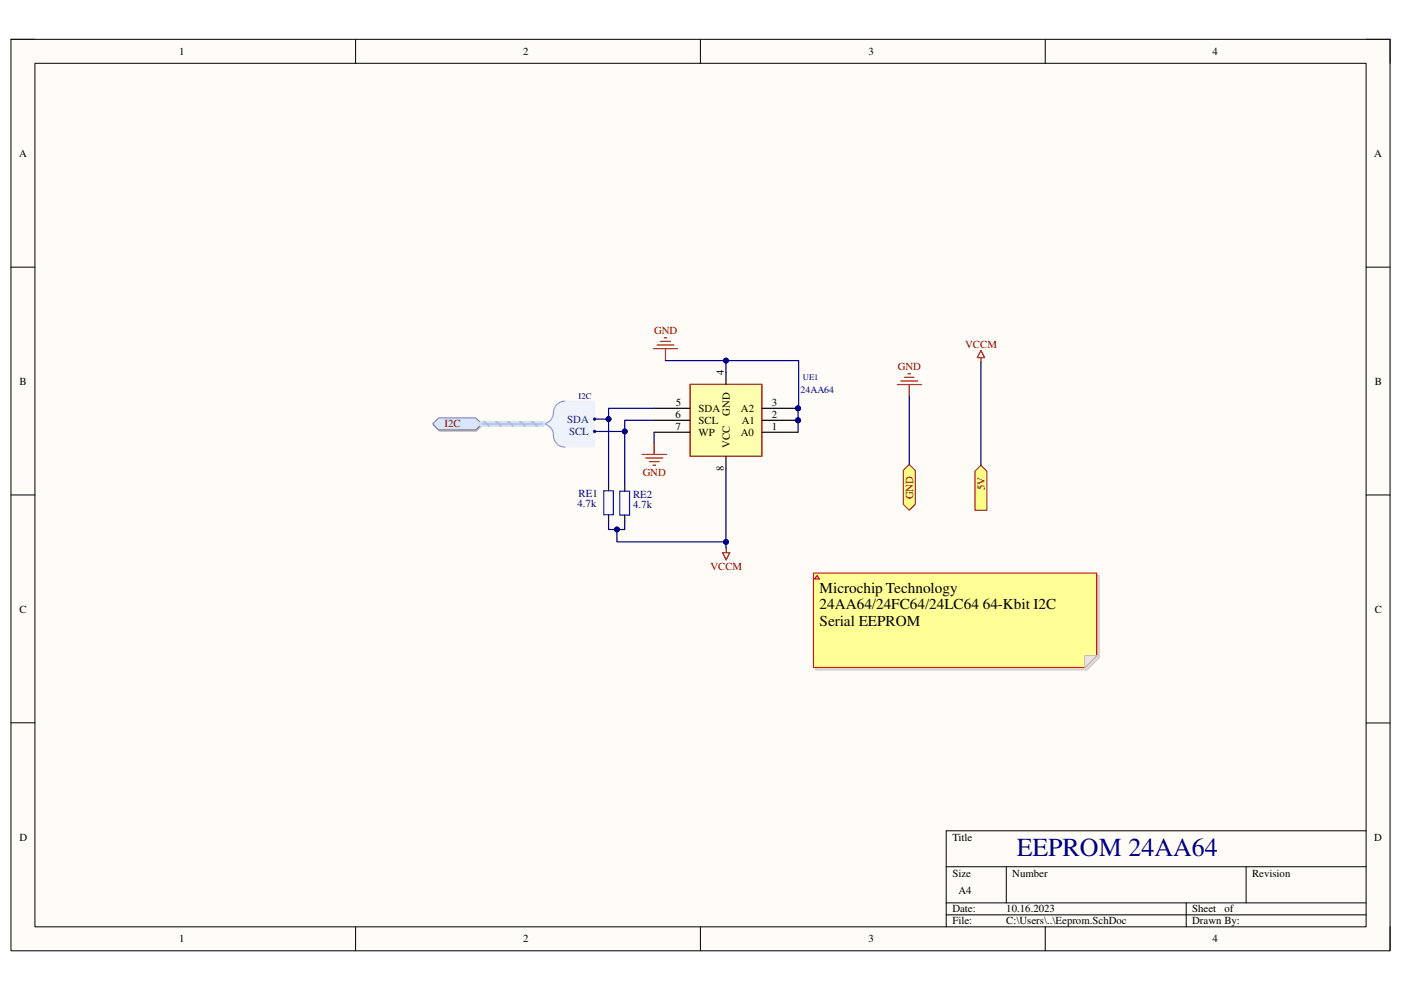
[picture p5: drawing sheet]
<svg xmlns="http://www.w3.org/2000/svg" width="297mm" height="210mm" viewBox="0 0 297 210" stroke-linecap="round" stroke-linejoin="round" font-family="sans-serif">
<path d="M2.3 8.3h292.4v193.3h-292.4z" fill-rule="evenodd" fill="#fffcf8"/>
<path d="M2.3 8.3h292.4v193.3h-292.4z" fill="none" stroke="#000" stroke-width=".21"/>
<path d="M7.4 13.4h282.2v183.1h-282.2z" fill-rule="evenodd" fill="#fffcf8"/>
<g fill="none" stroke="#000" stroke-width=".21">
<path d="M2.3 8.3h5.1M7.4 13.4h282.2v183.1h-282.2zM75.4 8.3v5.1M148.5 8.3v5.1M221.6 8.3v5.1M289.6 8.3h5.1v5.1M2.3 56.6h5.1M289.6 56.6h5.1M2.3 104.9h5.1M289.6 104.9h5.1M2.3 153.2h5.1M289.6 153.3h5.1"/>
<path d="M289.6 176.1h-89v20.4M75.4 196.5v5.1M148.5 196.5v5.1M200.6 183.8h89M200.6 191.4h89M200.6 194h89M213.4 183.8v7.6M221.6 196.5v5.1M251.5 191.4v5.1M264.2 183.8v7.6M294.7 196.5v5.1"/>
</g>
<path d="M191.5 99.7l1.3-1.2 1.3 1.2v7.2l-1.3 1.3-1.3-1.3z" fill-rule="evenodd" fill="#ffff80"/>
<path d="M191.5 99.7l1.3-1.2 1.3 1.2v7.2l-1.3 1.3-1.3-1.3z" fill="none" stroke="#800000" stroke-width=".21"/>
<path d="M192.5 79.2h.5M208 74.3l.7 1.5h-1.5zM208 75.8v1M190.2 81.5h5.2M191 80.8h3.6M191.8 80h2M192.8 81.5v2.6" fill="none" stroke="#800000" stroke-width=".25"/>
<path d="M206.7 99.9l1.3-1.3 1.3 1.3v8.3h-2.6z" fill-rule="evenodd" fill="#ffff80"/>
<path d="M206.7 99.9l1.3-1.3 1.3 1.3v8.3h-2.6z" fill="none" stroke="#800000" stroke-width=".21"/>
<path d="M138.6 73.9h5M139.3 73.2h3.6M140.1 72.4h2M140.8 71.6h.5M141.1 73.9v2.6M153.2 117.2h1.5l-.7 1.5zM154 116.2v1" fill="none" stroke="#800000" stroke-width=".25"/>
<path d="M117.6 86.3l1-1 1.2-.3h6.3v9.8h-6.3a2.54 2.54 0 0 1-2.5-3.1l-.5-1-1.2-.8 1.2-.8 .5-1z" fill-rule="evenodd" fill="#edf2fb"/>
<path d="M117.6 86.3l1-1 1.2-.3h6.3v9.8h-6.3a2.54 2.54 0 0 1-2.5-3.1l-.5-1-1.2-.8 1.2-.8 .5-1z" fill="none" stroke="#edf2fb" stroke-width=".21"/>
<path d="M119.8 85a2.61 2.61 0 0 0-2.5 3 2.39 2.39 0 0 1-2.3 1.9 2.37 2.37 0 0 1 2.3 2.5 2.44 2.44 0 0 0 2.5 2.4" fill="none" stroke="#8f9ec9" stroke-width=".25"/>
<circle cx="126.1" cy="88.9" r=".25" fill="#003a70"/>
<circle cx="126.1" cy="88.9" r=".25" fill="none" stroke="#003a70" stroke-width=".21"/>
<circle cx="126.1" cy="91.5" r=".25" fill="#003a70"/>
<circle cx="126.1" cy="91.5" r=".25" fill="none" stroke="#003a70" stroke-width=".21"/>
<path d="M91.9 90.1l1.2-1.2h7.9l1.3 1.2-1.3 1.3h-7.9z" fill-rule="evenodd" fill="#bac0ca"/>
<path d="M91.9 90.1l1.2-1.2h7.9l1.3 1.2-1.3 1.3h-7.9z" fill="none" stroke="#a6acb6" stroke-width=".21"/>
<path d="M91.7 89.9l1.3-1.3h7.9l1.2 1.3-1.2 1.2h-7.9z" fill-rule="evenodd" fill="#d5e4ff"/>
<path d="M91.7 89.9l1.3-1.3h7.9l1.2 1.3-1.2 1.2h-7.9z" fill="none" stroke="#70809b" stroke-width=".21"/>
<circle cx="169.2" cy="89.1" r=".5" fill="#000080"/>
<circle cx="169.2" cy="89.1" r=".5" fill="none" stroke="#000080" stroke-width=".21"/>
<circle cx="169.2" cy="86.6" r=".5" fill="#000080"/>
<circle cx="169.2" cy="86.6" r=".5" fill="none" stroke="#000080" stroke-width=".21"/>
<path d="M146.3 81.5h15.2v15.2h-15.2z" fill-rule="evenodd" fill="#ffffb0"/>
<path d="M146.3 81.5h15.2v15.2h-15.2z" fill="none" stroke="#800000" stroke-width=".25"/>
<path d="M138.7 89.1h7.6M138.7 86.6h7.6M161.5 89.1h7.7M161.5 91.7h7.7" fill="none" stroke="#000" stroke-width=".25"/>
<circle cx="169.2" cy="89.1" r=".5" fill="#000080"/>
<circle cx="169.2" cy="89.1" r=".5" fill="none" stroke="#000080" stroke-width=".21"/>
<path d="M161.5 86.6h7.7" fill="none" stroke="#000" stroke-width=".25"/>
<circle cx="169.2" cy="86.6" r=".5" fill="#000080"/>
<circle cx="169.2" cy="86.6" r=".5" fill="none" stroke="#000080" stroke-width=".21"/>
<path d="M153.9 79v2.5M138.7 91.7h7.6M153.9 96.7v2.6M129 102.8v1.3M129 109.1v1.3M132.5 102.9v1.2M132.5 109.2v1.3" fill="none" stroke="#000" stroke-width=".25"/>
<path d="M136.1 96.4h5.2M136.9 97.1h3.6M137.7 97.9h2M138.4 98.6h.6M138.7 93.8v2.6" fill="none" stroke="#800000" stroke-width=".25"/>
<path d="M128 104.1h2v5h-2zM131.4 104.1h2.1v5.1h-2.1z" fill="none" stroke="#00f" stroke-width=".25"/>
<path d="M208 76.8v21.8M130.8 112.3v2.6h23.1" fill="none" stroke="#000080" stroke-width=".25"/>
<circle cx="130.8" cy="112.3" r=".5" fill="#000080"/>
<circle cx="130.8" cy="112.3" r=".5" fill="none" stroke="#000080" stroke-width=".21"/>
<circle cx="153.9" cy="114.9" r=".51" fill="#000080"/>
<circle cx="153.9" cy="114.9" r=".51" fill="none" stroke="#000080" stroke-width=".21"/>
<path d="M153.9 99.3l.1 16.9" fill="none" stroke="#000080" stroke-width=".25"/>
<circle cx="153.9" cy="114.9" r=".51" fill="#000080"/>
<circle cx="153.9" cy="114.9" r=".51" fill="none" stroke="#000080" stroke-width=".21"/>
<path d="M141.1 76.5h12.8v2.5M192.8 84.1v14.4" fill="none" stroke="#000080" stroke-width=".25"/>
<circle cx="153.9" cy="76.5" r=".51" fill="#000080"/>
<circle cx="153.9" cy="76.5" r=".51" fill="none" stroke="#000080" stroke-width=".21"/>
<path d="M153.9 76.5h15.4l-.1 15.2M138.7 91.7v2.1" fill="none" stroke="#000080" stroke-width=".25"/>
<circle cx="169.2" cy="89.1" r=".5" fill="#000080"/>
<circle cx="169.2" cy="89.1" r=".5" fill="none" stroke="#000080" stroke-width=".21"/>
<circle cx="169.2" cy="86.6" r=".5" fill="#000080"/>
<circle cx="169.2" cy="86.6" r=".5" fill="none" stroke="#000080" stroke-width=".21"/>
<circle cx="153.9" cy="76.5" r=".51" fill="#000080"/>
<circle cx="153.9" cy="76.5" r=".51" fill="none" stroke="#000080" stroke-width=".21"/>
<path d="M138.7 86.6h-9.7v2.3" fill="none" stroke="#000080" stroke-width=".25"/>
<circle cx="129" cy="88.9" r=".5" fill="#000080"/>
<circle cx="129" cy="88.9" r=".5" fill="none" stroke="#000080" stroke-width=".21"/>
<path d="M138.7 89.1h-6.2v2.4" fill="none" stroke="#000080" stroke-width=".25"/>
<circle cx="132.5" cy="91.5" r=".5" fill="#000080"/>
<circle cx="132.5" cy="91.5" r=".5" fill="none" stroke="#000080" stroke-width=".21"/>
<path d="M129 110.4v1.9h3.5v-1.8" fill="none" stroke="#000080" stroke-width=".25"/>
<circle cx="130.8" cy="112.3" r=".5" fill="#000080"/>
<circle cx="130.8" cy="112.3" r=".5" fill="none" stroke="#000080" stroke-width=".21"/>
<path d="M126.1 88.9h2.9v13.9" fill="none" stroke="#000080" stroke-width=".25"/>
<circle cx="129" cy="88.9" r=".5" fill="#000080"/>
<circle cx="129" cy="88.9" r=".5" fill="none" stroke="#000080" stroke-width=".21"/>
<path d="M126.1 91.5h6.4v11.4" fill="none" stroke="#000080" stroke-width=".25"/>
<circle cx="132.5" cy="91.5" r=".5" fill="#000080"/>
<circle cx="132.5" cy="91.5" r=".5" fill="none" stroke="#000080" stroke-width=".21"/>
<path d="M102.1 89.9h12.9" fill="none" stroke="#cbdaff" stroke-width="1.3"/>
<path d="M102.7 89.4l1 .9M105.2 89.4l1 .9M107.7 89.4l1.1 .9M110.3 89.4l1 .9M112.8 89.4l1 .9" fill="none" stroke="#adbce7" stroke-width=".38"/>
<path d="M102.1 89.9h12.9" fill="none" stroke="#adbce7" stroke-width=".25"/>
<path d="M173 122h60v17.5l-2.5 2.5h-57.5z" fill-rule="evenodd" fill="#e0ddd7"/>
<path d="M173 122h60v17.5l-2.5 2.5h-57.5z" fill="none" stroke="#ccbdba" stroke-width=".21"/>
<path d="M172.5 121.5h60v17.5l-2.5 2.5h-57.5z" fill-rule="evenodd" fill="#ffff96"/>
<path d="M172.5 121.5h60v17.5l-2.5 2.5h-57.5z" fill="none" stroke="#f00" stroke-width=".21"/>
<path d="M230 139h2.5l-2.5 2.5z" fill="#f2f0d8"/>
<path d="M230 139h2.5l-2.5 2.5z" fill="none" stroke="#ccbdba" stroke-width=".21"/>
<path d="M173.2 122l.6 .8h-1.1z" fill="#ffcc78"/>
<path d="M173.2 122l.6 .8h-1.1z" fill="none" stroke="#f00" stroke-width=".21"/>
<text font-size="5.5" fill="#000080" x="215.6" y="181.5">EEPROM 24AA64</text>
<g font-size="3.2">
<text x="173.8" y="125.6">Microchip Technology</text>
<text x="173.8" y="129.2">24AA64/24FC64/24LC64 64-Kbit I2C</text>
<text x="173.8" y="132.8">Serial EEPROM</text>
</g>
<g font-size="2.3">
<text x="38" y="11.7">1</text>
<text x="110.9" y="11.7">2</text>
<text x="184.1" y="11.7">3</text>
<text x="257.1" y="11.7">4</text>
<text x="4.1" y="33.3">A</text>
<text x="291.4" y="33.3">A</text>
<text x="4.1" y="81.6">B</text>
<text x="153.5" y="79.5" transform="rotate(-90 153.5 79.5)">4</text>
<text x="291.5" y="81.6">B</text>
<text x="143.2" y="88.6">6</text>
<text x="143.3" y="86.1">5</text>
<text x="148.1" y="89.9">SCL</text>
<text x="148.1" y="87.4">SDA</text>
<text x="154.7" y="88.2" transform="rotate(-90 154.7 88.2)">GND</text>
<text x="157.1" y="87.4">A2</text>
<text x="157.3" y="89.9">A1</text>
<text x="163.6" y="88.6">2</text>
<text x="163.6" y="86.1">3</text>
<text x="143.3" y="91.2">7</text>
<text x="148.1" y="92.5">WP</text>
<text x="154.7" y="95" transform="rotate(-90 154.7 95)">VCC</text>
<text x="157.1" y="92.5">A0</text>
<text x="163.6" y="91.2">1</text>
<text x="153.5" y="99.8" transform="rotate(-90 153.5 99.8)">8</text>
<text x="4.1" y="129.9">C</text>
<text x="291.5" y="129.9">C</text>
<text x="4.1" y="178.2">D</text>
<text x="201.9" y="178.2">Title</text>
<text x="291.4" y="178.2">D</text>
<text x="201.9" y="185.8">Size</text>
<text x="214.6" y="185.8">Number</text>
<text x="265.5" y="185.8">Revision</text>
<text x="203.2" y="189.7">A4</text>
<text x="201.9" y="193.5">Date:</text>
<text x="201.9" y="196">File:</text>
<text x="213.4" y="196">C:\Users\..\Eeprom.SchDoc</text>
<text x="213.4" y="193.5">10.16.2023</text>
<text x="252.8" y="193.5">Sheet</text>
<text x="252.8" y="196">Drawn By:</text>
<text x="259.6" y="193.5">of</text>
<text x="38" y="199.8">1</text>
<text x="110.9" y="199.8">2</text>
<text x="184.1" y="199.8">3</text>
<text x="257.1" y="199.8">4</text>
</g>
<g font-size="2.3" fill="#800000">
<text x="138.7" y="70.9">GND</text>
<text x="204.6" y="73.8">VCCM</text>
<text x="190.4" y="78.5">GND</text>
<text x="94.3" y="90.6">I2C</text>
<text x="136.3" y="100.9">GND</text>
<text x="193.6" y="105.9" transform="rotate(-90 193.6 105.9)">GND</text>
<text x="208.8" y="104" transform="rotate(-90 208.8 104)">5V</text>
<text x="150.6" y="120.8">VCCM</text>
</g>
<g font-size="2.3" fill="#003a70">
<text x="120.3" y="89.7">SDA</text>
<text x="120.6" y="92.2">SCL</text>
</g>
<g font-size="2.3" fill="#000080">
<text x="122.4" y="107.4">4.7k</text>
<text x="122.7" y="105.4">RE1</text>
<text x="134.2" y="107.7">4.7k</text>
<text x="134.2" y="105.7">RE2</text>
</g>
<text font-size="2.1" fill="#000080" x="169.7" y="83.4">24AA64</text>
<g font-size="1.8" fill="#000080">
<text x="170.2" y="80.6">UE1</text>
<text x="122.7" y="84.7">I2C</text>
</g>
</svg>
